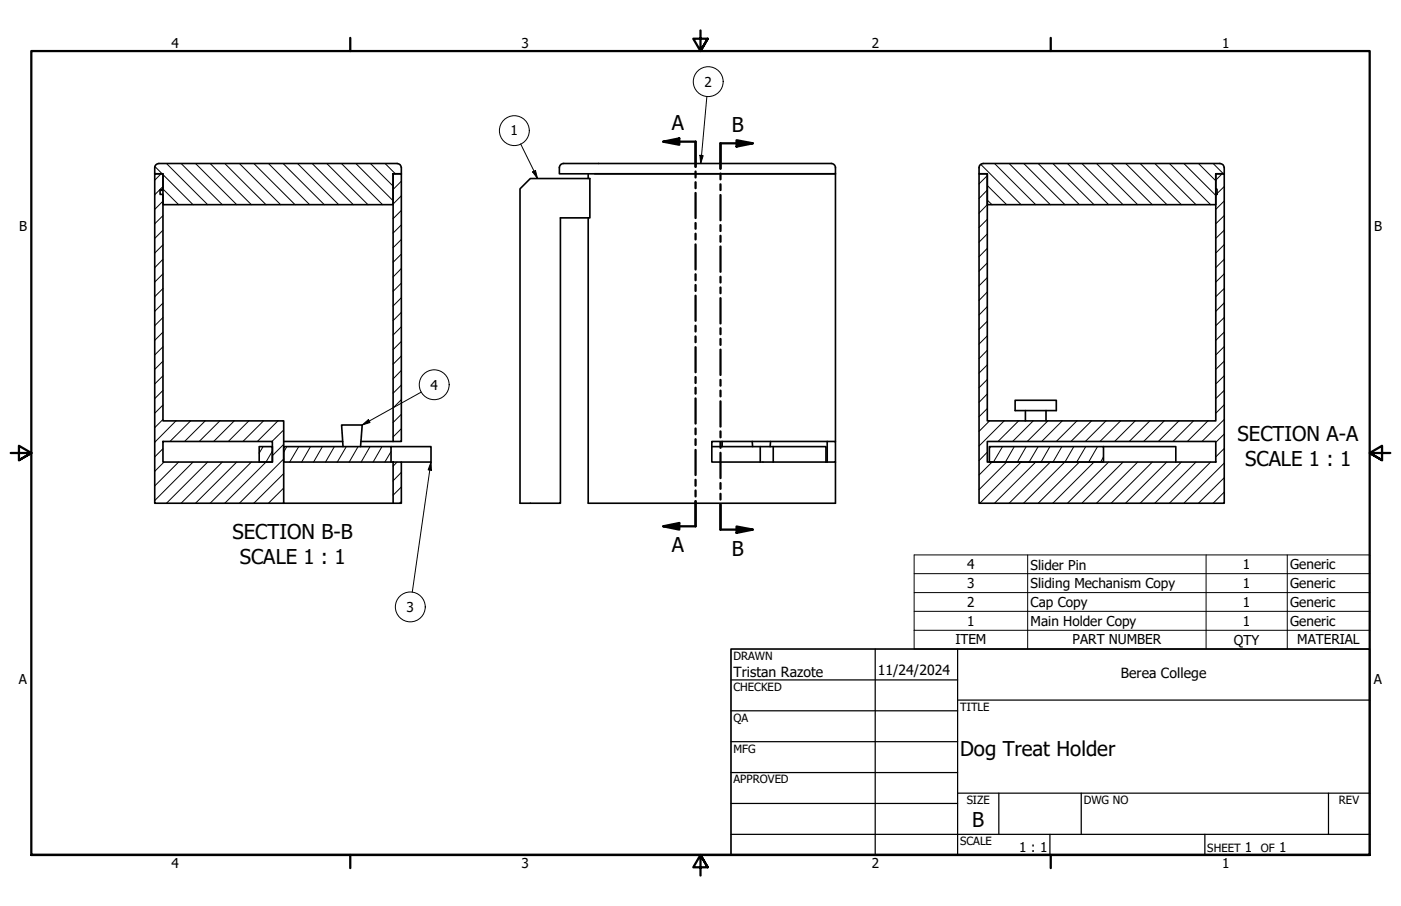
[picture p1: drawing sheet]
<svg xmlns="http://www.w3.org/2000/svg" width="432mm" height="279mm" viewBox="0 0 432 279" stroke-linecap="round" stroke-linejoin="round" font-family="sans-serif">
<!-- layer: Hatch (ANSI) -->
<g fill="none" stroke="#000" stroke-width=".31">
<path d="M47.8 51.4l2.2 2.2M49.7 53.6l-2 2M50.2 57.5l-2.5 2.6M50.2 58.3l4.9 4.8M50.2 53.8l9.3 9.3M51.3 50.4l12.7 12.7M55.8 50.4l12.7 12.7M60.3 50.4l12.7 12.7M64.8 50.4l12.7 12.7M69.3 50.4l12.7 12.7M73.8 50.4l12.7 12.7M78.2 50.4l12.7 12.7"/>
<path d="M82.7 50.4l12.7 12.7M87.2 50.4l12.7 12.7M91.7 50.4l12.7 12.7M96.2 50.4l12.7 12.7M100.7 50.4l12.7 12.7M105.2 50.4l12.7 12.7M109.7 50.4l11.5 11.5M114.2 50.4l7 7M118.7 50.4l3.2 3.2M121.5 53.6l-.3 .4M123.7 55.9l-2.5 2.5M302.3 50.7l12.4 12.4"/>
<path d="M304.3 58.6l-2.5 2.6M304.3 54.2l-2.5 2.5M304.3 57.2l6 5.9M306.5 50.4l12.7 12.7M311 50.4l12.7 12.7M315.5 50.4l12.7 12.7M320 50.4l12.7 12.7M324.5 50.4l12.7 12.7M329 50.4l12.7 12.7M333.4 50.4l12.7 12.7M337.9 50.4l12.7 12.7M342.5 50.4l12.7 12.7"/>
<path d="M347 50.4l12.7 12.7M351.4 50.4l12.7 12.7M355.9 50.4l12.7 12.7M360.4 50.4l12.7 12.7M364.9 50.4l9.8 9.9M369.4 50.4l5.3 5.4M373.9 50.4l3.2 3.2M376.7 53.6l-2 2M377.3 57.5l-2.6 2.6M50.2 79.9l-2.5 2.6M50.2 75.5l-2.5 2.5M50.2 71l-2.5 2.5"/>
<path d="M50.2 66.5l-2.5 2.5M50.2 62l-2.5 2.6M50.2 62.8l.3 .3M123.7 78.4l-2.5 2.5M123.7 73.9l-2.5 2.5M123.7 64.9l-2.5 2.5M123.7 69.3l-2.5 2.6M123.7 60.4l-2.5 2.5M304.3 76.6l-2.5 2.6M304.3 72.1l-2.5 2.6M304.3 67.6l-2.5 2.6M304.3 63.1l-2.5 2.6"/>
<path d="M304.3 61.7l1.5 1.4M377.3 79.9l-2.6 2.6M377.3 75.4l-2.6 2.6M377.3 71l-2.6 2.5M377.3 66.5l-2.6 2.5M377.3 62l-2.6 2.6M50.2 97.9l-2.5 2.6M50.2 93.5l-2.5 2.5M50.2 89l-2.5 2.5M50.2 84.5l-2.5 2.5M123.7 96.3l-2.5 2.6M123.7 91.8l-2.5 2.6"/>
<path d="M123.7 87.3l-2.5 2.6M123.7 82.8l-2.5 2.6M304.3 99.1l-2.5 2.5M304.3 94.6l-2.5 2.6M304.3 90l-2.5 2.6M304.3 85.6l-2.5 2.5M304.3 81.1l-2.5 2.5M377.3 97.9l-2.6 2.6M377.3 93.4l-2.6 2.6M377.3 89l-2.6 2.5M377.3 84.5l-2.6 2.5M50.2 115.9l-2.5 2.5"/>
<path d="M50.2 111.4l-2.5 2.5M50.2 106.9l-2.5 2.6M50.2 102.4l-2.5 2.6M123.7 118.7l-2.5 2.6M123.7 105.3l-2.5 2.5M123.7 100.8l-2.5 2.5M123.7 114.2l-2.5 2.6M123.7 109.8l-2.5 2.5M304.3 117l-2.5 2.6M304.3 112.5l-2.5 2.6M304.3 108l-2.5 2.6M304.3 103.6l-2.5 2.5"/>
<path d="M377.3 115.9l-2.6 2.5M377.3 111.4l-2.6 2.5M377.3 106.9l-2.6 2.6M377.3 102.4l-2.6 2.6M50.2 138.4l-2.5 2.5M50.2 129.3l-2.5 2.6M50.2 124.9l-2.5 2.5M50.2 120.4l-2.5 2.5M54.2 129.8l-6.5 6.6M58.7 129.8l-6.3 6.3M63.2 129.8l-6.3 6.3M67.8 129.8l-6.4 6.3"/>
<path d="M72.2 129.8l-6.4 6.3M76.7 129.8l-6.3 6.3M81.1 137.7l-1.2 2.1M81.2 129.8l-6.3 6.3M83.9 139.1l-1.9 3.4-12.7 12.7M85.7 129.8l-6.4 6.3M87.4 137l-3.5 3.5M87.4 132.6l-3.6 3.5M88.4 137.7l-1 1.7M92.1 137.7l-2.8 4.8M95.7 137.7l-2.7 4.8M99.4 137.7l-2.8 4.8"/>
<path d="M103.1 137.7l-2.8 4.8M106.7 137.7l-2.8 4.8M110.4 137.7l-2.8 4.8M114 137.7l-2.7 4.8M117.7 137.7l-2.7 4.8M120.5 139.3l-1.9 3.2M123.7 132.2l-2.5 2.5M123.7 127.8l-2.5 2.5M123.7 123.3l-2.5 2.5M304.3 139.4l-2.5 2.6M304.3 126l-2.5 2.5M304.3 121.5l-2.5 2.6"/>
<path d="M305 129.8l-3.2 3.2M305.3 137.7l-.4 .7M309 137.7l-2.8 4.8M309.5 129.8l-7.7 7.7M312.6 137.7l-2.7 4.8M313.9 129.8l-6.3 6.3M316.3 137.7l-2.7 4.8M318.5 129.8l-6.4 6.3M320 137.7l-2.8 4.8M323 129.8l-6.4 6.3M323.6 137.7l-2.7 4.8M327.3 137.7l-2.8 4.8"/>
<path d="M327.4 129.8l-6.3 6.3M331 137.7l-2.8 4.8M331.9 129.8l-6.3 6.3M334.6 137.7l-2.7 4.8M336.4 129.8l-6.3 6.3M338.3 137.7l-2.8 4.8M340.9 129.8l-6.4 6.3M345.4 129.8l-6.4 6.3M349.9 129.8l-6.4 6.3M354.4 129.8l-6.4 6.3M358.8 129.8l-6.3 6.3M363.3 129.8l-6.3 6.3"/>
<path d="M367.9 129.8l-6.4 6.3M372.3 129.8l-6.3 6.3M377.3 138.3l-2.6 2.6M377.3 133.9l-2.6 2.5M377.3 129.3l-6.8 6.8M377.3 124.8l-2.6 2.6M377.3 120.4l-2.6 2.5M50.5 142.5l-2.8 2.9M55.1 142.5l-7.4 7.4M59.5 142.5l-11.8 11.9M64 142.5l-12.7 12.7M68.5 142.5l-12.7 12.7"/>
<path d="M73 142.5l-12.7 12.7M77.5 142.5l-12.7 12.7M87.4 155l-.2 .2M87.4 150.5l-4.7 4.7M87.4 146l-9.2 9.2M87.4 141.5l-13.6 13.7M122.4 142.5l-1.2 1.3M123.7 154.7l-.6 .5M123.7 150.2l-2.5 2.5M123.7 145.7l-2.5 2.6M305.8 142.5l-4 4M310.3 142.5l-8.5 8.5"/>
<path d="M314.7 142.5l-12.7 12.7M319.2 142.5l-12.7 12.7M323.7 142.5l-12.7 12.7M328.2 142.5l-12.7 12.7M332.7 142.5l-12.7 12.7M337.2 142.5l-12.7 12.7M340.1 140.9l-.9 1.6M341.7 142.5l-12.7 12.7M346.1 142.5l-12.7 12.7M350.6 142.5l-12.7 12.7M355.2 142.5l-12.7 12.7M359.6 142.5l-12.7 12.7"/>
<path d="M364.1 142.5l-12.7 12.7M368.6 142.5l-12.7 12.7M373.1 142.5l-12.7 12.7M377.3 151.8l-3.4 3.4M377.3 147.3l-7.9 7.9M377.3 142.8l-12.4 12.4"/>
</g>
<!-- layer: Visible (ANSI) -->
<g fill="none" stroke="#000" stroke-width=".51">
<path d="M47.7 53.6h2.5v4.9h-.9v1.4h.9v69.9h37.2v25.4h-39.7zM48.1 50.8l.9-.4h73.4a1.3 1.3 0 0 1 1.3 1.3v1.9h-2.5v9.5h-71v-9.5h-2.5v-1.9zM49.3 58.7h.9M121.2 53.6h2.5v82.5h-2.5zM160.3 58.2l3.1-3.1h18.4v12.1h-9.1v88h-12.4zM172.9 50.7l.8-.3h82.5a1.3 1.3 0 0 1 1.3 1.3v1.9h-85.1l.1-2.3zM181.3 53.6v1.5M183.3 53.6h74.2v82.5M301.8 53.6h2.5v76.2h70.4v-76.2h2.6v101.6h-75.5zM302.1 50.8l.9-.4h73a1.3 1.3 0 0 1 1.3 1.3v1.9h-2.6v4.8h.4v1.5h-.4v3.2h-70.4v-9.5h-2.5v-1.9zM181.3 67.2v88h76.2v-12.7M50.2 136.1h33.7v6.4h-33.7z"/>
<path d="M79.9 137.7h4v4.8h-4zM87.4 136.1h18.2M105.7 137.7l-.4-6.6h6.3l-.5 6.6M111.3 136.1h9.9M120.5 137.7h-33.1v4.8h33.1v-4.8h12.3v4.8h-9.1M219.4 137.7h35.2v4.8M222.6 136.1v1.6M231.8 136.1l.2 1.6M234.3 137.7v4.8M237.5 136.1l-.1 1.6M238.3 137.7v4.8h16.3M255 136.1v6.4"/>
<path d="M304.3 136.1h70.4v6.4h-70.4zM304.9 137.7h35.2v4.8h-35.2zM312.9 123.4h12.7v3.2h-12.7zM316 126.6v3.2M322.4 126.6v3.2M340.1 137.7h22.3v4.8M87.4 155.2h33.8M120.5 142.5h.7M121.2 142.5h2.5v12.7h-2.5zM238.3 142.5h-18.9v-6.4h38.1v6.4h-2.9"/>
</g>
<!-- layer: Symbol (ANSI) -->
<g fill="none" stroke="#000" stroke-width=".31">
<path d="M217.9 29.7l-1.9 20.7M160.5 44.4l5.2 10.7M164.1 53l.9-.4 .7 2.5zM215.7 47.9l1 .1-.7 2.4zM111.6 131.1l1.9-1.7 .5 .9zM129.9 120.9l-18.3 10.2M132.8 142.5l.2 2.5-1-.1zM132.8 142.5l-5.7 40.1M281.7 176.9h140.4M316.7 171.1v29.1M371.7 171.1v29.1M396.7 171.1v29.1"/>
<path d="M281.7 194.4h140.4v-23.3h-140.4v29.1h140.4v-5.8M281.7 182.8h140.4M281.7 188.5h140.4"/>
<circle cx="218.3" cy="25.2" r="4.6"/>
<circle cx="158.5" cy="40.3" r="4.6"/>
<circle cx="133.8" cy="118.6" r="4.6"/>
<circle cx="126.5" cy="187.2" r="4.6"/>
</g>
<!-- layer: Section Line (ANSI) -->
<g fill="none" stroke="#000" stroke-width=".7">
<path d="M204.4 43.7l5-1v1.9zM204.4 43.7h10v7.7M214.4 52.9v1.8M214.4 56.2v1.8M214.4 59.5v7.7M222.1 53.5v1.8M222.1 56.8v1.8M227 43.2l5 1-5 1zM232 44.2h-9.9v7.8M214.4 68.8v1.7M214.4 72.1v1.8M214.4 75.4v7.7"/>
<path d="M222.1 60.1v7.8M222.1 69.4v1.8M222.1 72.7v1.8M222.1 76v7.8M214.4 84.6v1.8M214.4 87.9v1.8M214.4 91.2v7.7M222.1 85.3v1.8M222.1 88.6v1.8M222.1 91.9v7.9M214.4 100.5v1.7M214.4 103.8v1.7"/>
<path d="M214.4 107.1v7.7M214.4 116.3v1.8M214.4 119.6v1.8M222.1 101.2v1.9M222.1 104.5v1.9M222.1 107.8v7.8M222.1 117.2v1.7M214.4 122.9v7.7M214.4 132.1v1.8M214.4 135.4v1.8M214.4 138.7v7.8M222.1 120.5v1.7"/>
<path d="M222.1 123.8v7.8M222.1 133v1.9M222.1 136.3v1.8M222.1 139.6v7.8M214.4 148v1.8M214.4 151.3v1.8M214.4 154.6v7.7h-10M222.1 149v1.7M222.1 152.3v1.8M222.1 155.6v7.7h9.9M204.4 162.3l5-1v2zM227 162.4l5 .9-5 1z"/>
</g>
<path d="M204.4 43.7l5-1v1.9zM227 43.2l5 1-5 1zM204.4 162.3l5-1v2zM227 162.4l5 .9-5 1z" fill="#000"/>
<!-- layer: Border (ANSI) -->
<path d="M107.9 11.7v4M215.9 9.4v6.3l-2.2-3.8h4.4l-2.2 3.8 2.2-3.8M323.8 11.7v4M3.3 139.7h6.4l-3.9-2.2v4.4l3.9-2.2-3.9 2.2M428.5 139.7h-6.4l3.9-2.2v4.4l-3.9-2.2 3.9 2.2M9.7 263.7v-248h412.4v248h-412.4h412.4M107.9 263.7v4M218.1 267.5l-2.2-3.8 2.2 3.8h-4.4l2.2-3.8v6.3M323.8 263.7v4" fill="none" stroke="#000" stroke-width=".7"/>
<!-- layer: Title (ANSI) -->
<g fill="none" stroke="#000" stroke-width=".38">
<path d="M225.3 209.7h69.8M225.3 219.2h69.8M269.7 200.2v63.5M295.1 215.9h127M295.1 200.2v63.5M225.3 228.7h69.8M225.3 238.3h69.8M225.3 257.3h196.8M225.3 247.8h69.8M295.1 244.6h127M307.8 244.6v12.7M323.6 257.3v6.4"/>
<path d="M333.2 244.6v12.7M371.3 257.3v6.4M409.4 244.6v12.7"/>
</g>
<path d="M225.3 200.2h196.8v63.5h-196.8z" fill="none" stroke="#000" stroke-width=".51"/>
<!-- layer: Symbol (ANSI) -->
<path d="M164.1 53l.9-.4 .7 2.5zM215.7 47.9l1 .1-.7 2.4zM111.6 131.1l1.9-1.7 .5 .9zM132.8 142.5l.2 2.5-1-.1z" fill="#000"/>
<g font-size="6.3">
<text x="207.1" y="40.2">A</text>
<text x="225.6" y="40.7">B</text>
<text x="381.4" y="136">SECTION A-A</text>
<text x="383.7" y="143.6">SCALE 1 : 1</text>
<text x="71.7" y="166.4">SECTION B-B</text>
<text x="73.9" y="173.9">SCALE 1 : 1</text>
<text x="207.1" y="170.4">A</text>
<text x="225.6" y="171.4">B</text>
<text x="295.9" y="233">Dog Treat Holder</text>
<text x="299.7" y="255.1">B</text>
</g>
<g font-size="4.3">
<text x="226.1" y="208.9">Tristan Razote</text>
<text x="270.5" y="208.2">11/24/2024</text>
<text x="345.4" y="209.2">Berea College</text>
</g>
<g font-size="4.2">
<text x="52.8" y="14.7">4</text>
<text x="160.8" y="14.7">3</text>
<text x="268.7" y="14.7">2</text>
<text x="376.7" y="14.7">1</text>
<text x="217.1" y="26.7">2</text>
<text x="157.4" y="41.8">1</text>
<text x="5.9" y="71.4">B</text>
<text x="423.5" y="71.4">B</text>
<text x="132.7" y="120.2">4</text>
<text x="298.1" y="175.6">4</text>
<text x="317.6" y="175.6">Slider Pin</text>
<text x="383.1" y="175.6">1</text>
<text x="397.6" y="175.6">Generic</text>
<text x="298.1" y="181.4">3</text>
<text x="317.6" y="181.4">Sliding Mechanism Copy</text>
<text x="383.1" y="181.4">1</text>
<text x="397.6" y="181.4">Generic</text>
<text x="125.3" y="188.7">3</text>
<text x="298.1" y="187.2">2</text>
<text x="317.6" y="187.2">Cap Copy</text>
<text x="383.1" y="187.2">1</text>
<text x="397.6" y="187.2">Generic</text>
<text x="298.1" y="193">1</text>
<text x="317.6" y="193">Main Holder Copy</text>
<text x="383.1" y="193">1</text>
<text x="397.6" y="193">Generic</text>
<text x="294.4" y="198.8">ITEM</text>
<text x="330.6" y="198.8">PART NUMBER</text>
<text x="380.3" y="198.8">QTY</text>
<text x="399.8" y="198.8">MATERIAL</text>
<text x="5.8" y="211.1">A</text>
<text x="423.4" y="211.1">A</text>
<text x="314.1" y="262.9">1 : 1</text>
<text x="383.7" y="262.8">1</text>
<text x="394.2" y="262.8">1</text>
<text x="52.8" y="267.7">4</text>
<text x="160.8" y="267.7">3</text>
<text x="268.7" y="267.7">2</text>
<text x="376.7" y="267.7">1</text>
</g>
<g font-size="3.5">
<text x="226.1" y="203.5">DRAWN</text>
<text x="226.1" y="213">CHECKED</text>
<text x="295.9" y="219.2">TITLE</text>
<text x="226.1" y="222.6">QA</text>
<text x="226.1" y="232.1">MFG</text>
<text x="226.1" y="241.6">APPROVED</text>
<text x="297.9" y="248">SIZE</text>
<text x="334" y="248">DWG NO</text>
<text x="412.7" y="247.9">REV</text>
<text x="295.9" y="260.7">SCALE</text>
<text x="372.1" y="262.8">SHEET</text>
<text x="388.6" y="262.8">OF</text>
</g>
</svg>
